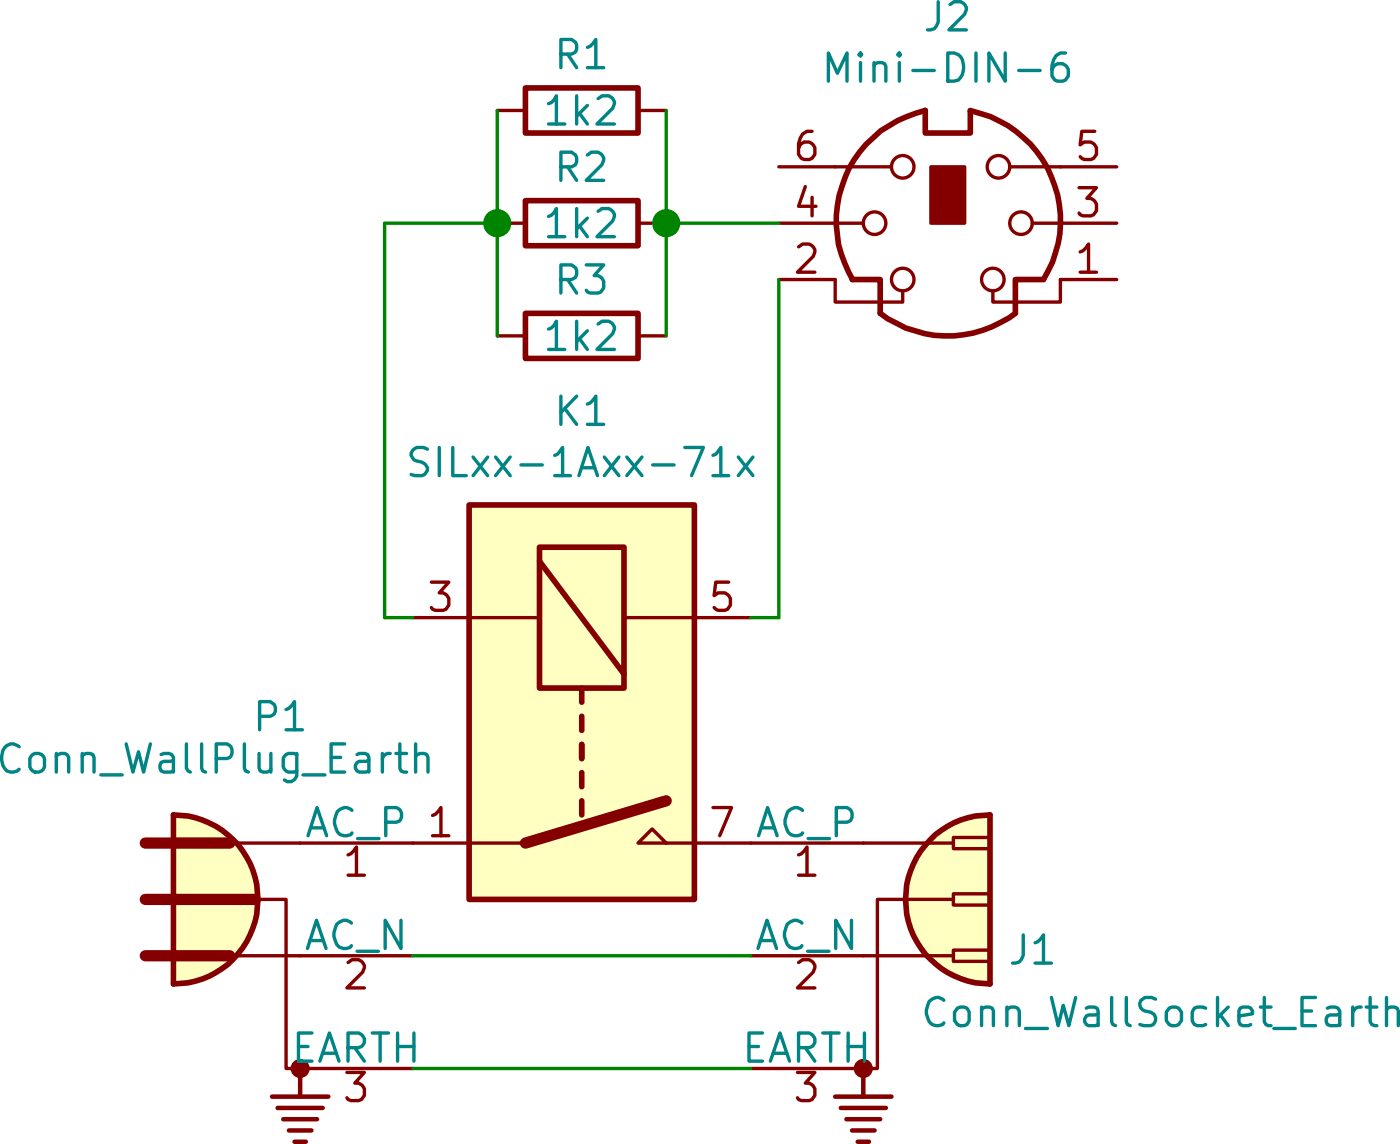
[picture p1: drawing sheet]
EESchema Schematic File Version 4
EELAYER 26 0
EELAYER END
$Descr A4 11693 8268
encoding utf-8
Sheet 1 1
Title ""
Date ""
Rev ""
Comp ""
Comment1 ""
Comment2 ""
Comment3 ""
Comment4 ""
$EndDescr
$Comp
L Connector:Conn_WallPlug_Earth P1
U 1 1
P 5150 4300
F 0 "P1" H 5215 4625 50  0000 C CNN
F 1 "Conn_WallPlug_Earth" H 5100 4550 50  0000 C CNN
F 2 "" H 5550 4300 50  0001 C CNN
F 3 "~" H 5550 4300 50  0001 C CNN
	1    5150 4300
	1    0    0    -1  
$EndComp
$Comp
L Connector:Conn_WallSocket_Earth J1
U 1 1
P 6250 4400
F 0 "J1" H 6505 4411 50  0000 L CNN
F 1 "Conn_WallSocket_Earth" H 6350 4300 50  0000 L CNN
F 2 "" H 5950 4500 50  0001 C CNN
F 3 "~" H 5950 4500 50  0001 C CNN
	1    6250 4400
	1    0    0    -1  
$EndComp
$Comp
L Relay:SILxx-1Axx-71x K1
U 1 1
P 5750 4000
F 0 "K1" V 5183 4000 50  0000 C CNN
F 1 "SILxx-1Axx-71x" V 5274 4000 50  0000 C CNN
F 2 "Relay_THT:Relay_SPST_StandexMeder_SIL_Form1A" H 6100 3950 50  0001 L CNN
F 3 "https://standexelectronics.com/wp-content/uploads/datasheet_reed_relay_SIL.pdf" H 5750 4000 50  0001 C CNN
	1    5750 4000
	0    1    1    0   
$EndComp
Wire Wire Line
	5450 4400 6050 4400
Wire Wire Line
	5450 4600 6050 4600
$Comp
L Connector:Mini-DIN-6 J2
U 1 1
P 6400 3100
F 0 "J2" H 6400 3467 50  0000 C CNN
F 1 "Mini-DIN-6" H 6400 3376 50  0000 C CNN
F 2 "" H 6400 3100 50  0001 C CNN
F 3 "http://service.powerdynamics.com/ec/Catalog17/Section%2011.pdf" H 6400 3100 50  0001 C CNN
	1    6400 3100
	1    0    0    -1  
$EndComp
$Comp
L Device:R R3
U 1 1
P 5750 3300
F 0 "R3" V 5650 3300 50  0000 C CNN
F 1 "1k2" V 5750 3300 50  0000 C CNN
F 2 "" V 5680 3300 50  0001 C CNN
F 3 "~" H 5750 3300 50  0001 C CNN
	1    5750 3300
	0    1    1    0   
$EndComp
$Comp
L Device:R R2
U 1 1
P 5750 3100
F 0 "R2" V 5650 3100 50  0000 C CNN
F 1 "1k2" V 5750 3100 50  0000 C CNN
F 2 "" V 5680 3100 50  0001 C CNN
F 3 "~" H 5750 3100 50  0001 C CNN
	1    5750 3100
	0    1    1    0   
$EndComp
$Comp
L Device:R R1
U 1 1
P 5750 2900
F 0 "R1" V 5650 2900 50  0000 C CNN
F 1 "1k2" V 5750 2900 50  0000 C CNN
F 2 "" V 5680 2900 50  0001 C CNN
F 3 "~" H 5750 2900 50  0001 C CNN
	1    5750 2900
	0    1    1    0   
$EndComp
Wire Wire Line
	5600 2900 5600 3100
Wire Wire Line
	5600 3100 5600 3300
Connection ~ 5600 3100
Wire Wire Line
	5900 2900 5900 3100
Wire Wire Line
	5900 3100 5900 3300
Connection ~ 5900 3100
Wire Wire Line
	6100 3200 6100 3800
Wire Wire Line
	6100 3800 6050 3800
Wire Wire Line
	6100 3100 5900 3100
Wire Wire Line
	5600 3100 5400 3100
Wire Wire Line
	5400 3100 5400 3800
Wire Wire Line
	5400 3800 5450 3800
$EndSCHEMATC
